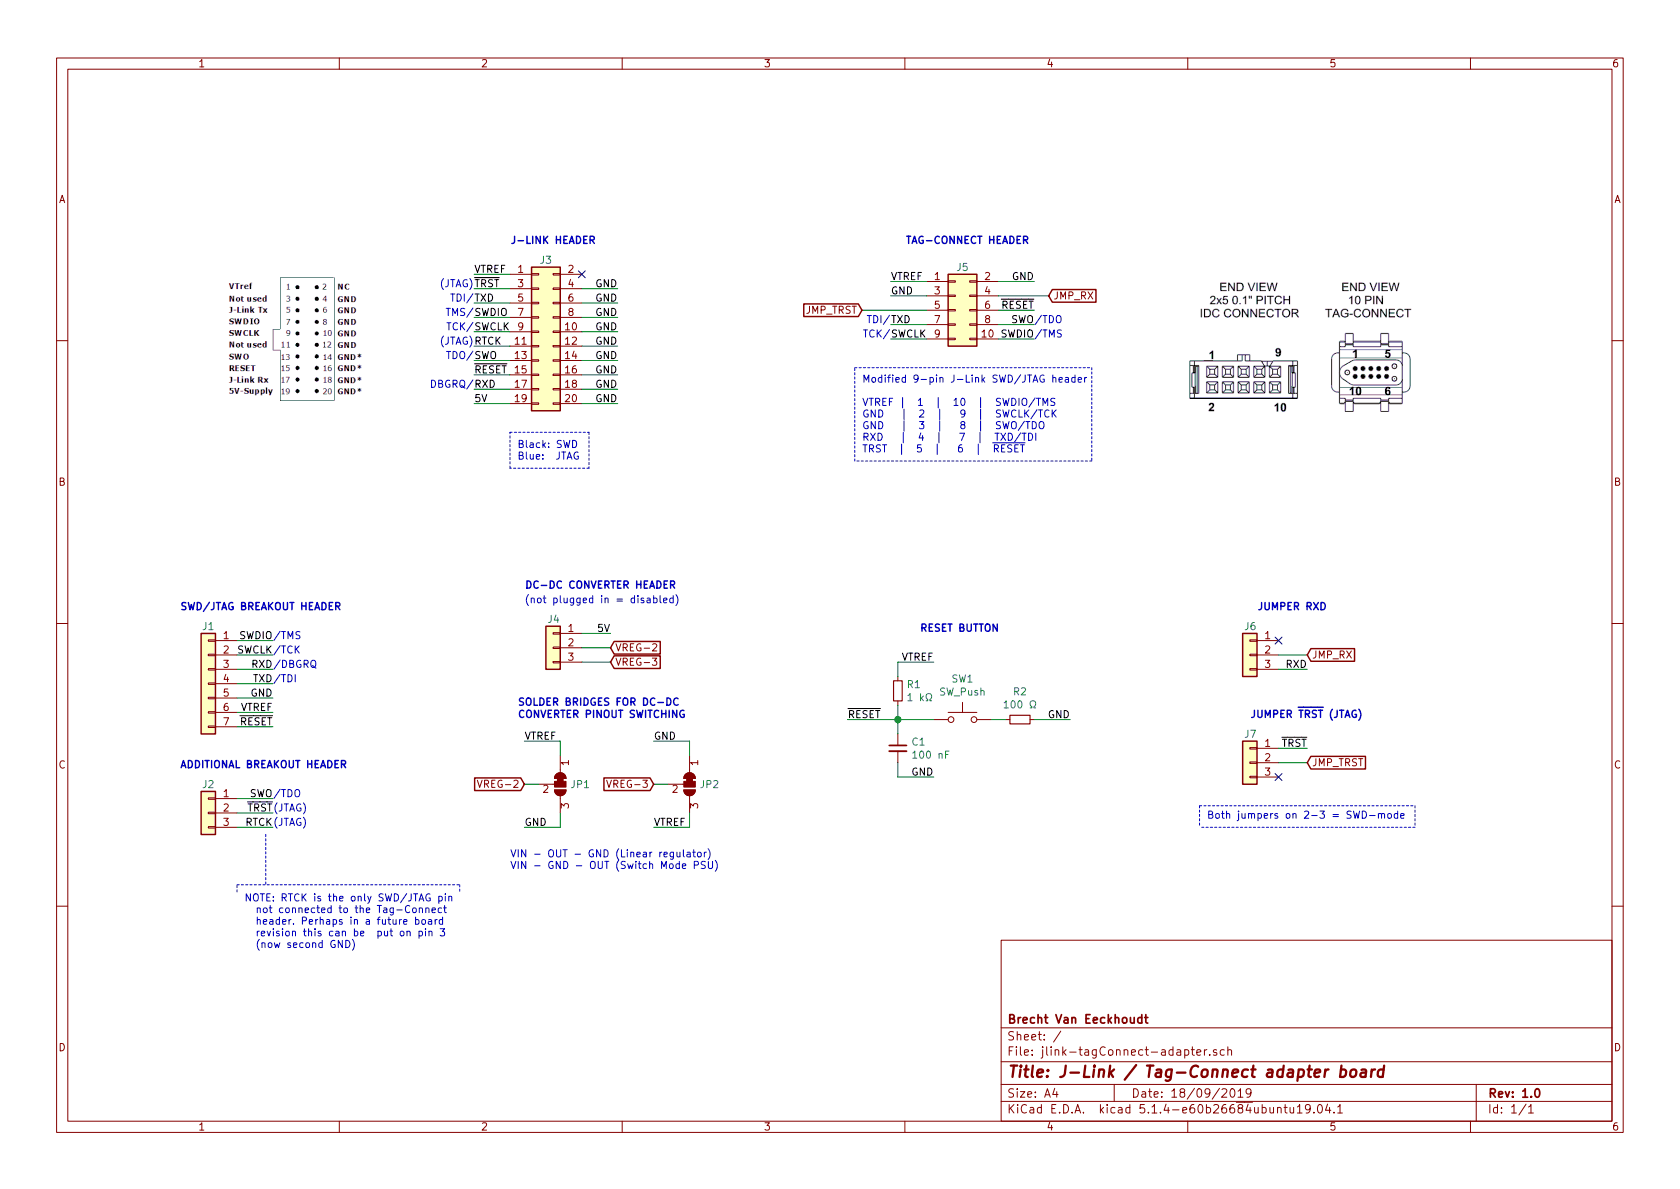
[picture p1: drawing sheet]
EESchema Schematic File Version 4
LIBS:jlink-tagConnect-adapter-cache
EELAYER 30 0
EELAYER END
$Descr A4 11693 8268
encoding utf-8
Sheet 1 1
Title "J-Link / Tag-Connect adapter board"
Date "18/09/2019"
Rev "1.0"
Comp "Brecht Van Eeckhoudt"
Comment1 ""
Comment2 ""
Comment3 ""
Comment4 ""
$EndDescr
$Comp
L Connector_Generic:Conn_02x05_Odd_Even J5
U 1 1
P 6650 2150
F 0 "J5" H 6700 2450 50  0000 C CNN
F 1 "Conn_02x05_Odd_Even" H 6700 2476 50  0001 C CNN
F 2 "Connector_IDC:IDC-Header_2x05_P2.54mm_Vertical" H 6650 2150 50  0001 C CNN
F 3 "~" H 6650 2150 50  0001 C CNN
	1    6650 2150
	1    0    0    -1  
$EndComp
$Comp
L Connector_Generic:Conn_01x03 J4
U 1 1
P 3850 4500
F 0 "J4" H 3800 4700 50  0000 L CNN
F 1 "Conn_01x03" H 3930 4451 50  0001 L CNN
F 2 "Connector_PinSocket_2.54mm:PinSocket_1x03_P2.54mm_Vertical" H 3850 4500 50  0001 C CNN
F 3 "~" H 3850 4500 50  0001 C CNN
	1    3850 4500
	-1   0    0    -1  
$EndComp
Text Label 4300 2000 2    50   ~ 0
GND
Text Label 4300 2100 2    50   ~ 0
GND
Text Label 4300 2200 2    50   ~ 0
GND
Text Label 4300 2300 2    50   ~ 0
GND
Text Label 4300 2400 2    50   ~ 0
GND
Text Label 4300 2500 2    50   ~ 0
GND
Text Label 4300 2600 2    50   ~ 0
GND
Text Label 4300 2700 2    50   ~ 0
GND
Text Label 4300 2800 2    50   ~ 0
GND
NoConn ~ 4050 1900
Text Label 3300 1900 0    50   ~ 0
VTREF
Text Label 3300 2100 0    50   ~ 0
TXD
Text Label 3300 2200 0    50   ~ 0
SWDIO
Wire Wire Line
	3300 2200 3550 2200
Wire Wire Line
	3300 1900 3550 1900
Wire Wire Line
	3300 2300 3550 2300
Wire Wire Line
	3300 2500 3550 2500
Wire Wire Line
	3300 2700 3550 2700
Wire Wire Line
	3300 2800 3550 2800
$Comp
L Switch:SW_Push SW1
U 1 1
P 6700 5000
F 0 "SW1" H 6700 5285 50  0000 C CNN
F 1 "SW_Push" H 6700 5194 50  0000 C CNN
F 2 "Button_Switch_SMD:SW_SPST_FSMSM" H 6700 5200 50  0001 C CNN
F 3 "~" H 6700 5200 50  0001 C CNN
	1    6700 5000
	1    0    0    -1  
$EndComp
Text Label 3300 2300 0    50   ~ 0
SWCLK
Text Label 3300 2500 0    50   ~ 0
SWO
Text Label 3300 2600 0    50   ~ 0
~RESET
Text Label 3300 2700 0    50   ~ 0
RXD
Text Label 3300 2800 0    50   ~ 0
5V
Text Notes 8750 4250 0    50   ~ 10
JUMPER RXD
Wire Wire Line
	4050 2000 4300 2000
Wire Wire Line
	4050 2200 4300 2200
Wire Wire Line
	4050 2300 4300 2300
Wire Wire Line
	4050 2400 4300 2400
Wire Wire Line
	4050 2500 4300 2500
Wire Wire Line
	4050 2700 4300 2700
Wire Wire Line
	4050 2800 4300 2800
Wire Wire Line
	6450 1950 6200 1950
Wire Wire Line
	6450 2050 6200 2050
Wire Wire Line
	6450 2250 6200 2250
Wire Wire Line
	6450 2350 6200 2350
Wire Wire Line
	6950 1950 7200 1950
Wire Wire Line
	6950 2050 7300 2050
Wire Wire Line
	6950 2150 7200 2150
Wire Wire Line
	6950 2250 7200 2250
Wire Wire Line
	6950 2350 7200 2350
Text Label 6200 1950 0    50   ~ 0
VTREF
Text Label 7200 1950 2    50   ~ 0
GND
Text Label 6200 2050 0    50   ~ 0
GND
Text GLabel 7300 2050 2    50   Input ~ 0
JMP_RX
Text Label 7200 2150 2    50   ~ 0
~RESET
Text Label 6200 2250 0    50   ~ 0
TXD
Text Label 7200 2250 2    50   ~ 0
SWO
Text Notes 7200 2250 0    50   ~ 0
/TDO
Text Label 6200 2350 0    50   ~ 0
SWCLK
Text Label 7200 2350 2    50   ~ 0
SWDIO
Text Notes 7200 2350 0    50   ~ 0
/TMS
Text Notes 6200 2350 2    50   ~ 0
TCK/
Text Notes 3300 2100 2    50   ~ 0
TDI/
Text Notes 3300 2500 2    50   ~ 0
TDO/
Text Notes 3300 2200 2    50   ~ 0
TMS/
Text Notes 3300 2300 2    50   ~ 0
TCK/
Text Notes 3300 2700 2    50   ~ 0
DBGRQ/
Text Notes 3600 3200 0    50   ~ 0
Black: SWD\nBlue:  JTAG\n
Wire Wire Line
	3550 2000 3300 2000
Text Label 3300 2000 0    50   ~ 0
~TRST
Text Notes 6200 2250 2    50   ~ 0
TDI/
Text Notes 3300 2400 2    50   ~ 0
(JTAG)
Text Notes 3300 2000 2    50   ~ 0
(JTAG)
Text GLabel 9100 4550 2    50   Input ~ 0
JMP_RX
$Comp
L Connector_Generic:Conn_01x03 J6
U 1 1
P 8700 4550
F 0 "J6" H 8650 4750 50  0000 L CNN
F 1 "Conn_01x03" H 8780 4501 50  0001 L CNN
F 2 "Connector_PinHeader_2.54mm:PinHeader_1x03_P2.54mm_Vertical" H 8700 4550 50  0001 C CNN
F 3 "~" H 8700 4550 50  0001 C CNN
	1    8700 4550
	-1   0    0    -1  
$EndComp
Wire Wire Line
	8900 4650 9100 4650
Text Label 9100 4650 2    50   ~ 0
RXD
NoConn ~ 8900 4450
Wire Wire Line
	8900 4550 9100 4550
Text GLabel 6000 2150 0    50   Input ~ 0
JMP_TRST
Wire Wire Line
	6000 2150 6450 2150
NoConn ~ 8900 5400
Wire Wire Line
	8900 5300 9100 5300
Text GLabel 9100 5300 2    50   Input ~ 0
JMP_TRST
Wire Wire Line
	8900 5200 9100 5200
Text Label 9100 5200 2    50   ~ 0
~TRST
Text Notes 8700 5000 0    50   ~ 10
JUMPER ~TRST~ (JTAG)
$Comp
L Device:R_Small R2
U 1 1
P 7100 5000
F 0 "R2" V 6904 5000 50  0000 C CNN
F 1 "100 Ω" V 6995 5000 50  0000 C CNN
F 2 "Resistor_SMD:R_0805_2012Metric_Pad1.15x1.40mm_HandSolder" H 7100 5000 50  0001 C CNN
F 3 "~" H 7100 5000 50  0001 C CNN
	1    7100 5000
	0    1    1    0   
$EndComp
$Comp
L Device:R_Small R1
U 1 1
P 6250 4800
F 0 "R1" H 6309 4846 50  0000 L CNN
F 1 "1 kΩ" H 6309 4755 50  0000 L CNN
F 2 "Resistor_SMD:R_0805_2012Metric_Pad1.15x1.40mm_HandSolder" H 6250 4800 50  0001 C CNN
F 3 "~" H 6250 4800 50  0001 C CNN
	1    6250 4800
	1    0    0    -1  
$EndComp
$Comp
L Device:C_Small C1
U 1 1
P 6250 5200
F 0 "C1" H 6342 5246 50  0000 L CNN
F 1 "100 nF" H 6342 5155 50  0000 L CNN
F 2 "Capacitor_SMD:C_0805_2012Metric_Pad1.15x1.40mm_HandSolder" H 6250 5200 50  0001 C CNN
F 3 "~" H 6250 5200 50  0001 C CNN
	1    6250 5200
	1    0    0    -1  
$EndComp
Text Notes 6400 4400 0    50   ~ 10
RESET BUTTON
Wire Wire Line
	7000 5000 6900 5000
Wire Wire Line
	6500 5000 6250 5000
Wire Wire Line
	6250 5000 6250 4900
Wire Wire Line
	6250 5000 6250 5100
Connection ~ 6250 5000
Wire Wire Line
	6250 4700 6250 4600
Wire Wire Line
	6250 5300 6250 5400
Text Label 7450 5000 2    50   ~ 0
GND
Wire Wire Line
	7200 5000 7450 5000
Text Label 6500 4600 2    50   ~ 0
VTREF
Text Label 6500 5400 2    50   ~ 0
GND
Wire Wire Line
	6250 4600 6500 4600
Wire Wire Line
	6250 5400 6500 5400
Wire Wire Line
	6250 5000 5900 5000
Text Label 5900 5000 0    50   ~ 0
~RESET
Text Notes 1250 4250 0    50   ~ 10
SWD/JTAG BREAKOUT HEADER
Wire Wire Line
	1650 4450 1900 4450
Wire Wire Line
	1650 4550 1900 4550
Wire Wire Line
	1650 4650 1900 4650
Wire Wire Line
	1650 4750 1900 4750
Wire Wire Line
	1650 4850 1900 4850
Wire Wire Line
	1650 5050 1900 5050
Text Label 1900 4450 2    50   ~ 0
SWDIO
Text Label 1900 4550 2    50   ~ 0
SWCLK
Text Label 1900 4650 2    50   ~ 0
RXD
Text Label 1900 4750 2    50   ~ 0
TXD
Text Label 1900 4850 2    50   ~ 0
GND
Text Label 1900 4950 2    50   ~ 0
VTREF
Text Label 1900 5050 2    50   ~ 0
~RESET
Wire Wire Line
	1650 4950 1900 4950
$Comp
L Connector_Generic:Conn_01x07 J1
U 1 1
P 1450 4750
F 0 "J1" H 1450 5150 50  0000 C CNN
F 1 "Conn_01x07" H 1368 5176 50  0001 C CNN
F 2 "Connector_PinHeader_2.54mm:PinHeader_1x07_P2.54mm_Vertical" H 1450 4750 50  0001 C CNN
F 3 "~" H 1450 4750 50  0001 C CNN
	1    1450 4750
	-1   0    0    -1  
$EndComp
$Comp
L Connector_Generic:Conn_01x03 J7
U 1 1
P 8700 5300
F 0 "J7" H 8650 5500 50  0000 L CNN
F 1 "Conn_01x03" H 8780 5251 50  0001 L CNN
F 2 "Connector_PinHeader_2.54mm:PinHeader_1x03_P2.54mm_Vertical" H 8700 5300 50  0001 C CNN
F 3 "~" H 8700 5300 50  0001 C CNN
	1    8700 5300
	-1   0    0    -1  
$EndComp
Text Notes 3550 6050 0    50   ~ 0
VIN - OUT - GND (Linear regulator)\nVIN - GND - OUT (Switch Mode PSU)\n
$Comp
L Jumper:SolderJumper_3_Bridged12 JP2
U 1 1
P 4800 5450
F 0 "JP2" V 4800 5518 50  0000 L CNN
F 1 "SolderJumper_3_Bridged12" V 4845 5518 50  0001 L CNN
F 2 "Jumper:SolderJumper-3_P1.3mm_Bridged12_Pad1.0x1.5mm_NumberLabels" H 4800 5450 50  0001 C CNN
F 3 "~" H 4800 5450 50  0001 C CNN
	1    4800 5450
	0    1    1    0   
$EndComp
Wire Wire Line
	4050 4400 4250 4400
Text Label 4250 4400 2    50   ~ 0
5V
Text GLabel 4250 4500 2    50   Input ~ 0
VREG-2
Text GLabel 4250 4600 2    50   Input ~ 0
VREG-3
Wire Wire Line
	4050 4500 4250 4500
Wire Wire Line
	4050 4600 4250 4600
$Comp
L Jumper:SolderJumper_3_Bridged12 JP1
U 1 1
P 3900 5450
F 0 "JP1" V 3900 5518 50  0000 L CNN
F 1 "SolderJumper_3_Bridged12" V 3945 5518 50  0001 L CNN
F 2 "Jumper:SolderJumper-3_P1.3mm_Bridged12_Pad1.0x1.5mm_NumberLabels" H 3900 5450 50  0001 C CNN
F 3 "~" H 3900 5450 50  0001 C CNN
	1    3900 5450
	0    1    1    0   
$EndComp
Text GLabel 3650 5450 0    50   Input ~ 0
VREG-2
Text GLabel 4550 5450 0    50   Input ~ 0
VREG-3
Wire Wire Line
	4650 5450 4550 5450
Wire Wire Line
	3750 5450 3650 5450
Wire Wire Line
	3900 5250 3900 5150
Wire Wire Line
	3900 5150 3650 5150
Wire Wire Line
	3900 5650 3900 5750
Wire Wire Line
	3900 5750 3650 5750
Wire Wire Line
	4800 5750 4550 5750
Wire Wire Line
	4800 5250 4800 5150
Wire Wire Line
	4800 5150 4550 5150
Text Label 3650 5150 0    50   ~ 0
VTREF
Text Label 3650 5750 0    50   ~ 0
GND
Text Label 4550 5150 0    50   ~ 0
GND
Text Label 4550 5750 0    50   ~ 0
VTREF
Wire Wire Line
	1650 5650 1900 5650
Wire Wire Line
	1650 5750 1900 5750
Wire Wire Line
	3550 2400 3300 2400
Text Label 3300 2400 0    50   ~ 0
RTCK
Text Label 1900 5650 2    50   ~ 0
~TRST
Text Label 1900 5750 2    50   ~ 0
RTCK
$Comp
L Connector_Generic:Conn_01x03 J2
U 1 1
P 1450 5650
F 0 "J2" H 1450 5850 50  0000 C CNN
F 1 "Conn_01x03" H 1368 5876 50  0001 C CNN
F 2 "Connector_PinHeader_2.54mm:PinHeader_1x03_P2.54mm_Vertical" H 1450 5650 50  0001 C CNN
F 3 "~" H 1450 5650 50  0001 C CNN
	1    1450 5650
	-1   0    0    -1  
$EndComp
Wire Wire Line
	1650 5550 1900 5550
Text Label 1900 5550 2    50   ~ 0
SWO
Text Notes 1250 5350 0    50   ~ 10
ADDITIONAL BREAKOUT HEADER
Text Notes 1900 4450 0    50   ~ 0
/TMS
Text Notes 1900 5550 0    50   ~ 0
/TDO
Text Notes 1900 4550 0    50   ~ 0
/TCK
Text Notes 1900 4650 0    50   ~ 0
/DBGRQ
Text Notes 1900 4750 0    50   ~ 0
/TDI
Text Notes 1900 5650 0    50   ~ 0
(JTAG)
Text Notes 1900 5750 0    50   ~ 0
(JTAG)
Text Notes 6000 3150 0    50   ~ 0
Modified 9-pin J-Link SWD/JTAG header\n\nVTREF |  1  |  10  |  SWDIO/TMS\nGND   |  2  |   9  |  SWCLK/TCK\nGND   |  3  |   8  |  SWO/TDO\nRXD   |  4  |   7  |  TXD/TDI\nTRST  |  5  |   6  |  ~RESET
Text Notes 6300 1700 0    50   ~ 10
TAG-CONNECT HEADER
Wire Notes Line
	3550 3000 4100 3000
Wire Notes Line
	4100 3000 4100 3250
Wire Notes Line
	4100 3250 3550 3250
Wire Notes Line
	3550 3250 3550 3000
Wire Notes Line
	5950 2550 7600 2550
Wire Notes Line
	7600 2550 7600 3200
Wire Notes Line
	7600 3200 5950 3200
Wire Notes Line
	5950 3200 5950 2550
Text Notes 3600 5000 0    50   ~ 10
SOLDER BRIDGES FOR DC-DC\nCONVERTER PINOUT SWITCHING
Text Notes 8400 5700 0    50   ~ 0
Both jumpers on 2-3 = SWD-mode
Wire Notes Line
	8350 5600 9850 5600
Wire Notes Line
	9850 5750 8350 5750
Wire Notes Line
	9850 5600 9850 5750
Wire Notes Line
	8350 5600 8350 5750
Wire Wire Line
	4800 5750 4800 5650
Wire Wire Line
	4050 2600 4300 2600
Wire Wire Line
	3300 2600 3550 2600
Wire Wire Line
	3300 2100 3550 2100
Wire Wire Line
	4050 2100 4300 2100
$Comp
L Connector_Generic:Conn_02x10_Odd_Even J3
U 1 1
P 3750 2300
F 0 "J3" H 3800 2800 50  0000 C CNN
F 1 "Conn_02x10_Odd_Even" H 3800 2826 50  0001 C CNN
F 2 "Connector_PinSocket_2.54mm:PinSocket_2x10_P2.54mm_Horizontal" H 3400 1500 50  0001 C CNN
F 3 "~" H 3750 2300 50  0001 C CNN
	1    3750 2300
	1    0    0    -1  
$EndComp
Text Notes 3550 1700 0    50   ~ 10
J-LINK HEADER
Text Notes 3650 4100 0    50   ~ 10
DC-DC CONVERTER HEADER
Text Notes 3650 4200 0    50   ~ 0
(not plugged in = disabled)
Text Notes 1700 6600 0    50   ~ 0
NOTE: RTCK is the only SWD/JTAG pin\n  not connected to the Tag-Connect \n  header. Perhaps in a future board\n  revision this can be  put on pin 3\n  (now second GND)
Wire Notes Line
	1650 6200 1650 6150
Wire Notes Line
	1650 6150 3200 6150
Wire Notes Line
	3200 6150 3200 6200
Wire Notes Line
	1850 5800 1850 6150
$EndSCHEMATC
